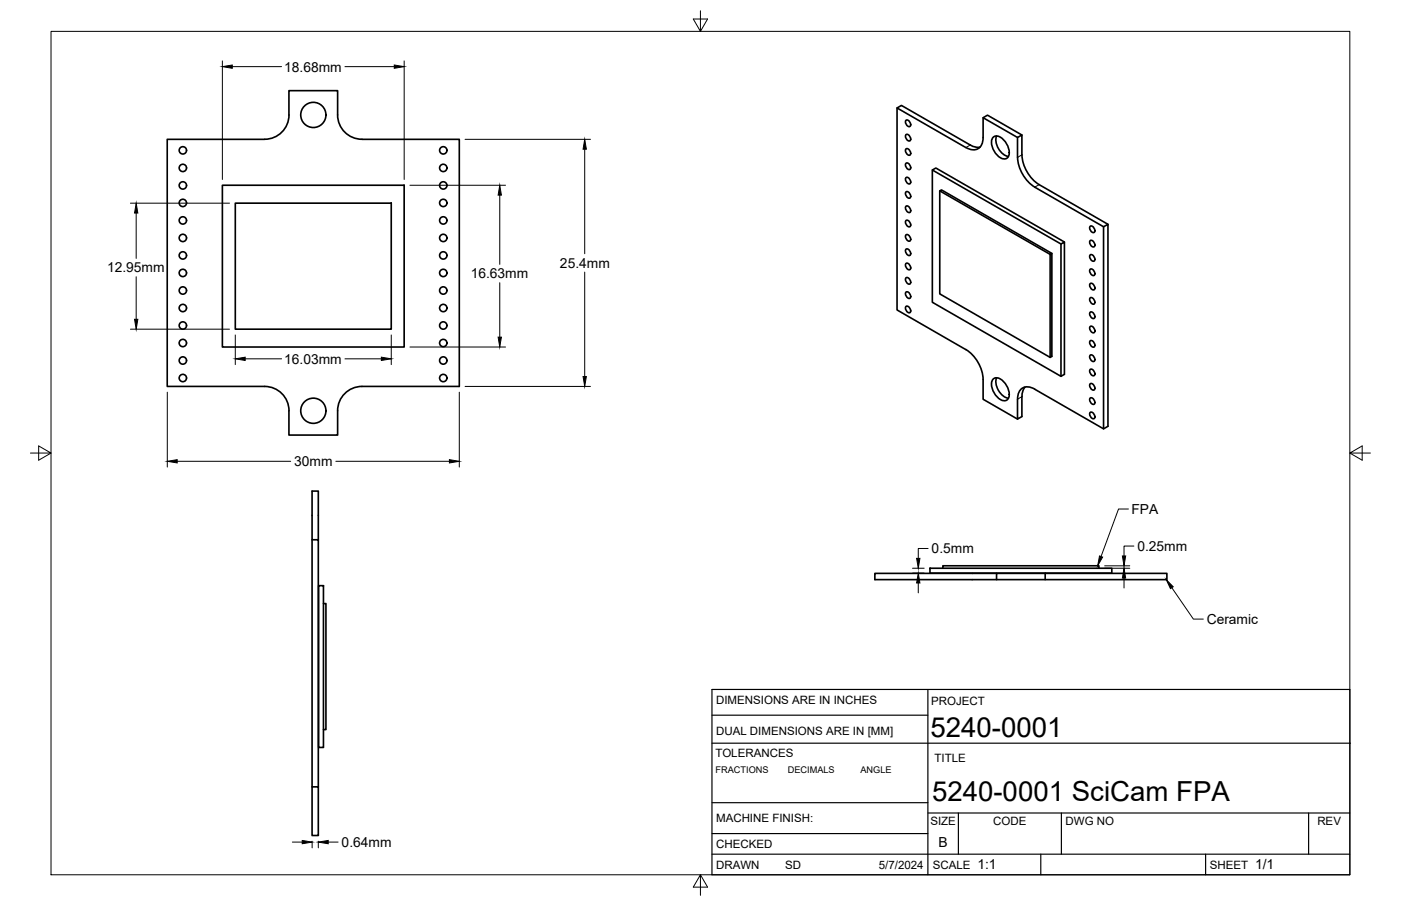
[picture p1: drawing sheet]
<svg xmlns="http://www.w3.org/2000/svg" width="432mm" height="279mm" viewBox="0 0 432 279" stroke-linecap="round" stroke-linejoin="round" font-family="sans-serif">
<!-- layer: Visible -->
<g fill="none" stroke="#000" stroke-width=".51">
<path d="M276.5 33.3l21.2 12.2M279.3 37a1.3 1.3 0 0 1 1.1 2 1.3 1.3 0 0 1-1.1-2zM303 36.3l10.6 6.1 1.4-.8v6.2a11.8 11.8 0 0 0 5.3 9.1l21.2 12.3M68.5 57.1h56.1v49.9h-56.1zM81.6 43h-30.1v76.2h30.1M81.6 42.9a7.5 7.5 0 0 0 7.5-7.5l-.1-7.4h15.1v7.5a7.5 7.5 0 0 0 7.5 7.4M111.5 43h30.1v76.2h-30a7.5 7.5 0 0 0-7.5 7.5v7.5h-15.1v-7.5a7.5 7.5 0 0 0-7.4-7.5M279.3 54.7a1.3 1.3 0 0 1 1.1 2 1.3 1.3 0 0 1-1.1-2zM279.3 50.3a1.3 1.3 0 0 1 1.1 2 1.3 1.3 0 0 1-1.1-2zM279.3 45.9a1.3 1.3 0 0 1 1.1 1.9 1.3 1.3 0 0 1-1.1-1.9zM279.3 59.1a1.3 1.3 0 0 1 1.1 2 1.3 1.3 0 0 1-1.1-2zM279.3 41.5a1.3 1.3 0 0 1 1.1 1.9 1.3 1.3 0 0 1-1.1-1.9z"/>
<path d="M287.4 52.4l39.6 22.8 1.1-.6v40.8l-1.1 .7-39.6-22.9v-40.8l1-.6 39.7 22.8M289.6 58.9l34.1 19.5 .5-.3v31.8l-.5 .3-34.1-19.6v-31.7l.6-.3 34 19.5M302.1 45.4h-1.5l-1.6-.7-21.2-12.2-1.3 .8v62.3l21.2 12.2M306.2 42.3a2.45 2.45 0 0 1 3.2 .9 5.1 5.1 0 0 1 1.4 5.1 1.87 1.87 0 0 1-3 0 5.4 5.4 0 0 1-1.9-5.6zM307.2 41.9a5.3 5.3 0 0 0 3.6 6.3M313.6 42.4v6.1a11.8 11.8 0 0 0 5.3 9.2l21.2 12.2 1.4-.7v62.3l-1.4 .7-21.2-12.2a3.2 3.2 0 0 0-3.7-.4 3.2 3.2 0 0 0-1.6 3.5M315 41.6l-10.6-6.1-1.4 .8v6.1a3.2 3.2 0 0 1-1.5 3.5 3.2 3.2 0 0 1-3.8-.4M72.5 62.7h48.1v38.8h-48.1zM279.3 63.5a1.3 1.3 0 0 1 1.1 2 1.3 1.3 0 0 1-1.1-2zM279.3 76.8a1.3 1.3 0 0 1 1.1 2 1.3 1.3 0 0 1-1.1-2zM279.3 72.4a1.3 1.3 0 0 1 1.1 1.9 1.3 1.3 0 0 1-1.1-1.9zM279.3 67.9a1.3 1.3 0 0 1 1.1 2 1.3 1.3 0 0 1-1.1-2z"/>
<path d="M323.7 78.4v31.8M327 75.2v40.9M336.1 69.7a1.3 1.3 0 0 1 1.1 2 1.3 1.3 0 0 1-1.1-2zM336.1 74.2a1.3 1.3 0 0 1 1.1 1.9 1.3 1.3 0 0 1-1.1-1.9zM336.1 78.6a1.3 1.3 0 0 1 1.1 1.9 1.3 1.3 0 0 1-1.1-1.9zM340.1 69.9v62.3M279.3 81.2a1.3 1.3 0 0 1 1.1 2 1.3 1.3 0 0 1-1.1-2zM279.3 85.6a1.3 1.3 0 0 1 1.1 2 1.3 1.3 0 0 1-1.1-2zM279.3 90a1.3 1.3 0 0 1 1.1 2 1.3 1.3 0 0 1-1.1-2zM279.3 94.4a1.3 1.3 0 0 1 1.1 2 1.3 1.3 0 0 1-1.1-2zM336.1 91.8a1.3 1.3 0 0 1 1.1 2 1.3 1.3 0 0 1-1.1-2zM336.1 83a1.3 1.3 0 0 1 1.1 1.9 1.3 1.3 0 0 1-1.1-1.9z"/>
<path d="M336.1 96.2a1.3 1.3 0 0 1 1.1 2 1.3 1.3 0 0 1-1.1-2zM336.1 87.4a1.3 1.3 0 0 1 1.1 2 1.3 1.3 0 0 1-1.1-2zM297.7 107.8a11.7 11.7 0 0 1 5.3 9.2M303 117v6.1l10.6 6.1M306.2 116.8a2.45 2.45 0 0 1 3.2 .9 5.1 5.1 0 0 1 1.4 5.2 1.87 1.87 0 0 1-3-.1 5.4 5.4 0 0 1-1.9-5.6zM307.2 116.5a5.3 5.3 0 0 0 3.6 6.3M315.9 119.4l-.5 .8-.4 1.5v6.8l-1.4 .7v-6.1M336.1 113.9a1.3 1.3 0 0 1 1.1 1.9 1.3 1.3 0 0 1-1.1-1.9zM336.1 109.5a1.3 1.3 0 0 1 1.1 1.9 1.3 1.3 0 0 1-1.1-1.9zM336.1 105.1a1.3 1.3 0 0 1 1.1 1.9 1.3 1.3 0 0 1-1.1-1.9zM336.1 100.6a1.3 1.3 0 0 1 1.1 2 1.3 1.3 0 0 1-1.1-2zM336.1 118.3a1.3 1.3 0 0 1 1.1 2 1.3 1.3 0 0 1-1.1-2z"/>
<path d="M336.1 127.1a1.3 1.3 0 0 1 1.1 2 1.3 1.3 0 0 1-1.1-2zM336.1 122.7a1.3 1.3 0 0 1 1.1 2 1.3 1.3 0 0 1-1.1-2zM96.2 166.5v76.2M98.1 166.5v-15.1h-1.9v15.1h1.9v76.2M286.6 175.2h56.1v1.5h-56.1zM290.6 175.2v-.7h48.1v.7M307.1 176.8h-37.5v2h37.5v-2h15M307.1 178.8h15M322.1 176.8h37.5v2h-37.5zM98.2 180.6h1.5v49.9h-1.5zM99.7 186.1h.8v38.9h-.8M96.2 242.7h1.9v15h-1.9z"/>
<circle cx="96.6" cy="35.4" r="3.9"/>
<circle cx="56.4" cy="57.2" r="1.13"/>
<circle cx="56.4" cy="51.8" r="1.13"/>
<circle cx="56.4" cy="46.4" r="1.13"/>
<circle cx="136.6" cy="51.8" r="1.13"/>
<circle cx="136.6" cy="46.4" r="1.13"/>
<circle cx="136.6" cy="57.2" r="1.13"/>
<circle cx="56.4" cy="78.8" r="1.13"/>
<circle cx="56.4" cy="73.4" r="1.13"/>
<circle cx="56.4" cy="62.6" r="1.13"/>
<circle cx="56.4" cy="68" r="1.13"/>
<circle cx="136.6" cy="62.6" r="1.13"/>
<circle cx="136.6" cy="78.8" r="1.13"/>
<circle cx="136.6" cy="68" r="1.13"/>
<circle cx="136.6" cy="73.4" r="1.13"/>
<circle cx="56.4" cy="95" r="1.13"/>
<circle cx="56.4" cy="89.6" r="1.13"/>
<circle cx="56.4" cy="84.2" r="1.13"/>
<circle cx="136.6" cy="84.2" r="1.13"/>
<circle cx="136.6" cy="95" r="1.13"/>
<circle cx="136.6" cy="89.6" r="1.13"/>
<circle cx="56.4" cy="116.6" r="1.13"/>
<circle cx="56.4" cy="111.2" r="1.13"/>
<circle cx="56.4" cy="105.8" r="1.13"/>
<circle cx="56.4" cy="100.4" r="1.13"/>
<circle cx="136.6" cy="111.2" r="1.13"/>
<circle cx="136.6" cy="116.6" r="1.13"/>
<circle cx="136.6" cy="105.8" r="1.13"/>
<circle cx="136.6" cy="100.4" r="1.13"/>
<circle cx="96.6" cy="126.7" r="3.9"/>
</g>
<!-- layer: Visible Narrow -->
<path d="M299 44.7l-1.3 .8M315 47.8l-1.4 .7M320.3 56.9l-1.4 .8M315 122.3l-1.4 .8" fill="none" stroke="#000" stroke-width=".31"/>
<!-- layer: Border -->
<path d="M15.7 9.7h400.3v260.1h-400.3zM215.9 3.3v6.4l-2.2-3.8h4.4l-2.2 3.8M9.4 139.7h6.3l-3.8-2.2v4.4l3.8-2.2M416 139.7l3.8 2.2v-4.4l-3.8 2.2h6.4M215.9 269.8l2.2 3.8h-4.4l2.2-3.8v6.3" fill="none" stroke="#000" stroke-width=".31"/>
<!-- layer: Titleblock -->
<g fill="none" stroke="#000" stroke-width=".36">
<path d="M219.4 212.6h196.6v57.2h-196.6zM286 212.6v57.2M219.4 229.2h196.8M219.4 220.6h66.6M219.4 257.1h66.6M219.4 247.5h66.6M286 250.7h130M295.4 250.7v12.7M327.1 250.7v12.7M403.3 250.7v12.7M219.4 263.4h196.6M320.8 263.4v6.4"/>
<path d="M371.6 263.4v6.4"/>
</g>
<!-- layer: FD_Dimensions -->
<g fill="none" stroke="#000" stroke-width=".31">
<path d="M68.5 18.8v36.6M124.6 18.8v36.6M71.6 20.6h15.2M106.3 20.6h15.2M126.3 57.1h29.5M143.3 43h38.7M180.2 46v32.3M40.2 62.7h30.5M42 65.7v14M154 60.2v21.3M42 85.3v13.2M154 87.2v16.8"/>
<path d="M180.2 83.9v32.2M40.2 101.5h30.5M72.5 103.3v9.1M75.6 110.7h11.2M106.3 110.7h11.2M120.6 103.3v9.1M126.3 107h29.5M143.3 119.2h38.7M51.6 120.9v23.1M141.6 120.9v23.1M54.6 142.3h35M103.5 142.3h35"/>
<path d="M281.2 175.2h3.6M281.2 176.7h3.6M283 179.8v3M286 169.1h-3v3.1M340.5 175.2h7.7M340.5 174.5h7.7M346.4 178.3v3M349.5 168.4h-3.1v3.1M90.1 259.7h3.1M96.2 259.4v2.1M98.1 259.4v2.1M101.2 259.7h3"/>
</g>
<g fill="#000" stroke="#000" stroke-width=".31">
<path d="M68.5 20.6l3.1-.6v1.1zM121.5 20l3.1 .6-3.1 .5zM180.2 43l.5 3h-1zM42 62.7l.5 3h-1zM154 57.1l.5 3.1h-1zM41.5 98.5h1l-.5 3zM72.5 110.7l3.1-.5v1zM117.5 110.2l3.1 .5-3.1 .5zM153.5 104h1l-.5 3zM179.7 116.1h1l-.5 3.1zM51.6 142.3l3-.5v1zM138.5 141.8l3.1 .5-3.1 .5z"/>
<path d="M283 176.7l.5 3.1h-1zM282.5 172.2h1l-.5 3zM346.4 175.2l.5 3.1h-1zM345.9 171.5h1l-.5 3zM93.2 259.2l3 .5-3 .5zM98.1 259.7l3.1-.5v1z"/>
</g>
<!-- layer: Leaders -->
<path d="M338.9 171.5l.9 .3-1.5 2.7zM359.4 178.7l2.2 2.3-.9 .5z" fill="#000" stroke="#000" stroke-width=".31"/>
<path d="M347.8 157h-3.1l-5.4 14.6M361.2 181.3l6.6 9.6h3.1" fill="none" stroke="#000" stroke-width=".31"/>
<g font-size="8.5">
<text x="286.7" y="227.2">5240-0001</text>
<text x="287.3" y="247.2">5240-0001 SciCam FPA</text>
</g>
<g font-size="4.3">
<text x="87.6" y="22.1">18.68mm</text>
<text x="172.6" y="82.6">25.4mm</text>
<text x="33" y="84">12.95mm</text>
<text x="145.1" y="85.9">16.63mm</text>
<text x="87.6" y="112.1">16.03mm</text>
<text x="90.7" y="143.8">30mm</text>
<text x="348.7" y="158.5">FPA</text>
<text x="287.1" y="170.6">0.5mm</text>
<text x="350.6" y="169.9">0.25mm</text>
<text x="371.9" y="192.5">Ceramic</text>
<text x="105.3" y="261.2">0.64mm</text>
<text x="289.3" y="261.2">B</text>
<text x="301.2" y="268.1">1:1</text>
<text x="386.8" y="268.1">1/1</text>
</g>
<g font-size="3.5">
<text x="220.7" y="217.1">DIMENSIONS ARE IN INCHES</text>
<text x="287" y="217.6">PROJECT</text>
<text x="220.7" y="226.6">DUAL DIMENSIONS ARE IN [MM]</text>
<text x="220.5" y="233.4">TOLERANCES</text>
<text x="288" y="235">TITLE</text>
<text x="220.7" y="253.6">MACHINE FINISH:</text>
<text x="286.7" y="254.5">SIZE</text>
<text x="306.1" y="254.5">CODE</text>
<text x="328.4" y="254.5">DWG NO</text>
<text x="406" y="254.5">REV</text>
<text x="220.7" y="261.5">CHECKED</text>
<text x="220.7" y="267.9">DRAWN</text>
<text x="242" y="267.9">SD</text>
<text x="270.9" y="267.9">5/7/2024</text>
<text x="287.5" y="267.9">SCALE</text>
<text x="372.9" y="267.9">SHEET</text>
</g>
<g font-size="2.8">
<text x="220.5" y="238.5">FRACTIONS</text>
<text x="242.8" y="238.5">DECIMALS</text>
<text x="265.2" y="238.5">ANGLE</text>
</g>
</svg>
